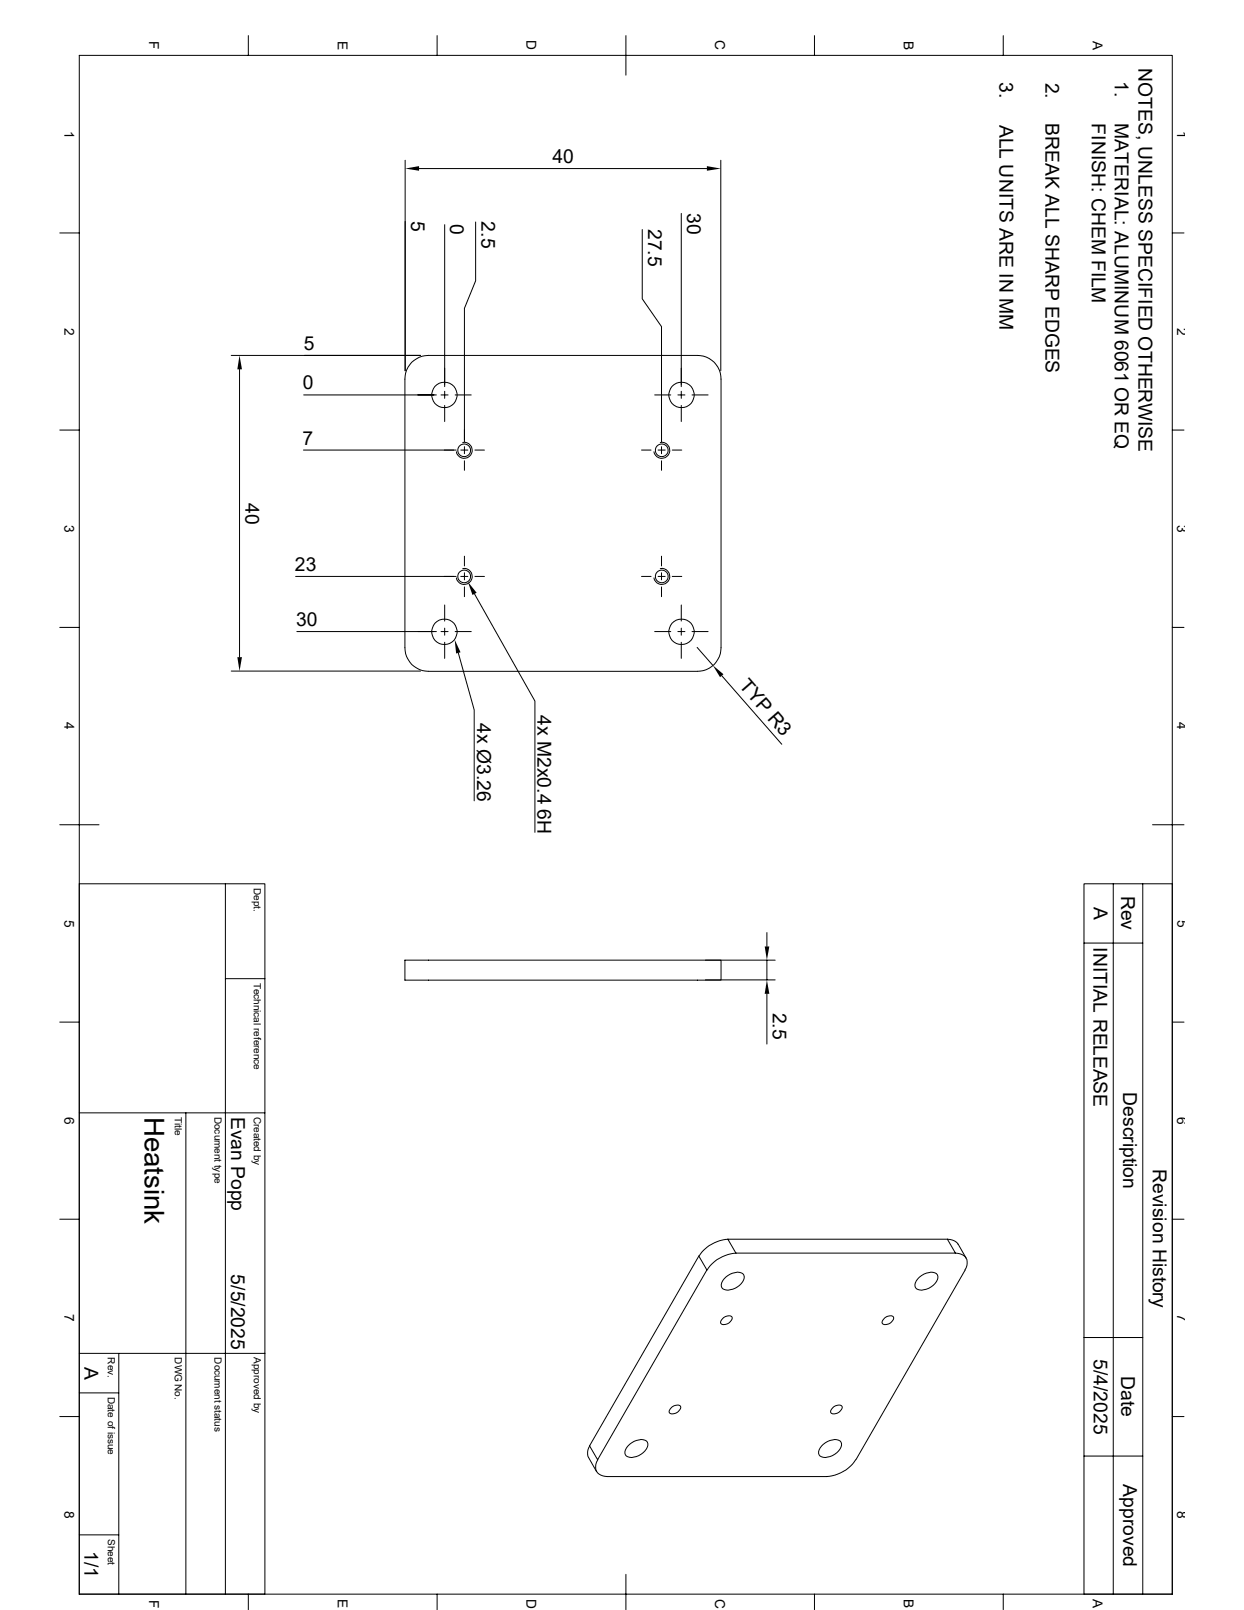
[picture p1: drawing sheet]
<svg xmlns="http://www.w3.org/2000/svg" width="216mm" height="279mm" viewBox="0 0 216 279" stroke-linecap="round" stroke-linejoin="round" font-family="sans-serif">
<g fill="none" stroke="#000" stroke-width=".17">
<path d="M13.8 9.6h189.7v267h-189.7zM43.1 6.2v3.4M75.9 6.2v3.4M108.6 6.2v6.8M141.4 6.2v3.4M174.1 6.2v3.4M70.3 27.8v36.5M72.7 29.3h50M77.2 39v28.1M82.5 38.5v10.2l-1.9 4.8v23.2M111.5 39.8v12.1l3.3 4.8v20M118.2 37v30.1"/>
<path d="M125.1 27.8v36.5M10.4 40.4h3.4M203.5 40.4h2M10.4 74.6h3.4M40.1 61.7h32.9M41.6 64.1v49.9M52.7 78.1h26.5M52.7 68.5h23M71.5 62.9l.4-.4a3.9 3.9 0 0 1 2.5-.8h46.6a4 4 0 0 1 4.1 4.1v46.6a4 4 0 0 1-4.1 4.1h-46.6a4 4 0 0 1-4.1-4.1v-46.6a4.1 4.1 0 0 1 1.2-2.9zM76.5 68.5h1.3M77.2 67.9v1.2M77.2 70.4v2.8"/>
<path d="M79 68.5h2.8M80 78.1h1.2M80.3 76.8a1.39 1.39 0 0 1 1.6 1.1 1.39 1.39 0 0 1-1.1 1.6 1.39 1.39 0 0 1-1.6-1.1M80.6 74.6v1.7M80.6 77.5v1.2M80.6 80v1.6M82.4 78.1h1.7M111.3 78.1h1.7M113.6 68.5h2.8M114.2 78.1h1.2M114.6 76.8a1.39 1.39 0 0 1 1.6 1.1 1.39 1.39 0 0 1-1.1 1.6 1.39 1.39 0 0 1-1.6-1.1M114.8 74.6v1.7"/>
<path d="M114.8 77.5v1.2M114.8 80v1.6M116.7 78.1h1.6M117.6 68.5h1.3M118.2 67.9v1.2M118.2 70.4v2.8M120.1 68.5h2.8M203.5 74.6h2M80.3 98.7a1.39 1.39 0 0 1 1.6 1.1 1.39 1.39 0 0 1-1.1 1.6 1.39 1.39 0 0 1-1.6-1.1M80.6 96.5v1.7M80.6 99.4v1.2M114.6 98.7a1.39 1.39 0 0 1 1.6 1.1 1.39 1.39 0 0 1-1.1 1.6 1.39 1.39 0 0 1-1.6-1.1"/>
<path d="M114.8 96.5v1.7M114.8 99.4v1.2M10.4 108.9h3.4M40.1 116.5h32.9M51.3 100h27.9M51.5 109.6h24.2M76.5 109.6h1.3M77.2 105v2.8M77.2 109v1.2M77.2 111.5v2.8M79 109.6h2.8M79.5 113.3l2.8 9.9v15.8"/>
<path d="M80 100h1.2M80.6 101.9v1.6M82.3 103l10.5 18.7v22.7M82.4 100h1.7M111.3 100h1.7M113.6 109.6h2.8M114.2 100h1.2M114.8 101.9v1.6M116.7 100h1.6M117.6 109.6h1.3M118.2 105v2.8M118.2 109v1.2"/>
<path d="M118.2 111.5v2.8M120.1 109.6h2.8M121 112.4l2.7 3M125.3 117.3l10.4 11.9M203.5 108.9h2M10.4 143.1h6.8M13.8 153.4h32.2v123.2M39.1 153.4v123.2M193.2 153.4v123.2M198.3 153.4v123.2M200 143.1h5.5M10.4 177.4h3.4"/>
<path d="M39.1 169.8h6.9M70.3 166.6h54.8v3.5h-54.8zM122.4 166.6h12.1M122.4 170.1h12.1M133.1 161.8v2.5M133.1 166.6v3.5M133.1 172.5v8.7M188.1 163.7h10.2M203.5 177.4h2M13.8 193.1h32.2M32.3 193.1v83.5M10.4 211.6h3.4"/>
<path d="M121.3 218l1.4 2.4-19 32.9-1.4-2.4zM126.4 215.1a6.6 6.6 0 0 0-5.1 2.9M127.8 217.5a6.6 6.6 0 0 0-5.1 2.9M164.4 215.1l.8 .1a1.69 1.69 0 0 1 1.1 .7M164.4 215.1l1.4 2.4M164.4 215.1h-38.1l1.4 2.4h38.1M165.8 217.5a1.76 1.76 0 0 1 2.1 1.8l-.4 1.1M166.3 215.9l1.4 2.5M203.5 211.6h2M13.8 234.9h32.2M20.6 234.9v41.7M125.4 228.9l.8-.5a.57 .57 0 0 1 .8 .2 .57 .57 0 0 1-.3 .8l-.8 .4a.57 .57 0 0 1-.8-.1 .57 .57 0 0 1 .3-.8z"/>
<path d="M125.7 221.9a2.83 2.83 0 0 1 3.2-.9 1.22 1.22 0 0 1-.2 1.8 2.83 2.83 0 0 1-3.3 .8 1.22 1.22 0 0 1 .3-1.7zM153.4 228.9l.8-.5a.57 .57 0 0 1 .9 .2 .57 .57 0 0 1-.3 .8l-.8 .4a.57 .57 0 0 1-.9-.1 .57 .57 0 0 1 .3-.8zM159.3 221.9a2.83 2.83 0 0 1 3.2-.9 1.22 1.22 0 0 1-.2 1.8 2.83 2.83 0 0 1-3.3 .8 1.22 1.22 0 0 1 .3-1.7zM167.5 220.4l-19 32.9M188.1 232.1h10.2M10.4 245.8h3.4M13.8 241.7h6.8M102.4 250.9a2.08 2.08 0 0 0-.2 2l1.3 2.5M103.8 253.3a1.78 1.78 0 0 0-.2 2.1 1.78 1.78 0 0 0 1.8 .8h38.1M109 251a2.83 2.83 0 0 1 3.2-.9 1.22 1.22 0 0 1-.3 1.7 2.83 2.83 0 0 1-3.2 .9 1.22 1.22 0 0 1 .3-1.7zM116.5 244.3l.8-.4a.57 .57 0 0 1 .8 .1 .57 .57 0 0 1-.3 .9l-.8 .4a.57 .57 0 0 1-.8-.1 .57 .57 0 0 1 .3-.9zM142.6 251a2.83 2.83 0 0 1 3.2-.9 1.22 1.22 0 0 1-.3 1.7 2.83 2.83 0 0 1-3.2 .9 1.22 1.22 0 0 1 .3-1.7z"/>
<path d="M144.5 244.3l.8-.4a.57 .57 0 0 1 .8 .1 .57 .57 0 0 1-.3 .9l-.8 .4a.57 .57 0 0 1-.8-.1 .57 .57 0 0 1 .3-.9zM148.5 253.3a6.6 6.6 0 0 1-5 2.9M188.1 252.7h10.2M203.5 245.8h2M13.8 266.4h6.8M43.1 276.6v2.8M75.9 276.6v2.8M108.6 273.2v6.2M141.4 276.6v2.8M174.1 276.6v2.8M188.1 276.6v-123.2h15.4v123.2"/>
<circle cx="77.1" cy="68.5" r="2.2"/>
<circle cx="80.6" cy="78.1" r="1.11"/>
<circle cx="114.9" cy="78.1" r="1.11"/>
<circle cx="118.3" cy="68.5" r="2.2"/>
<circle cx="77.1" cy="109.6" r="2.2"/>
<circle cx="80.6" cy="100" r="1.11"/>
<circle cx="114.9" cy="100" r="1.11"/>
<circle cx="118.3" cy="109.6" r="2.2"/>
</g>
<path d="M70.3 29.3l2.4-.5v.8zM122.7 28.8l2.4 .5-2.4 .3zM41.6 61.7l.4 2.4h-.8zM41.2 114h.8l-.4 2.5zM78.9 111l1 2.2-.7 .2zM81.2 101l1.5 1.9-.7 .4zM123.7 115.4l1.9 1.6-.6 .5zM132.7 164.3h.8l-.4 2.3zM133.1 170.1l.4 2.4h-.8z" fill="#000"/>
<text font-size="4.8" x="25.1" y="193.8" transform="rotate(90 25.1 193.8)">Heatsink</text>
<g font-size="3.3">
<text x="197.6" y="11.8" transform="rotate(90 197.6 11.8)">NOTES, UNLESS SPECIFIED OTHERWISE</text>
<text x="173.4" y="14.3" transform="rotate(90 173.4 14.3)">3.</text>
<text x="181.4" y="14.4" transform="rotate(90 181.4 14.4)">2.</text>
<text x="193.5" y="14.1" transform="rotate(90 193.5 14.1)">1.</text>
<text x="173.4" y="21.6" transform="rotate(90 173.4 21.6)">ALL UNITS ARE IN MM</text>
<text x="181.4" y="21.4" transform="rotate(90 181.4 21.4)">BREAK ALL SHARP EDGES</text>
<text x="189.5" y="21.4" transform="rotate(90 189.5 21.4)">FINISH: CHEM FILM</text>
<text x="193.5" y="21.4" transform="rotate(90 193.5 21.4)">MATERIAL: ALUMINUM 6061 OR EQ</text>
<text x="95.9" y="28.2">40</text>
<text x="71.3" y="38.3" transform="rotate(90 71.3 38.3)">5</text>
<text x="78.1" y="38.9" transform="rotate(90 78.1 38.9)">0</text>
<text x="83.6" y="38.4" transform="rotate(90 83.6 38.4)">2.5</text>
<text x="112.5" y="39.8" transform="rotate(90 112.5 39.8)">27.5</text>
<text x="119.3" y="36.9" transform="rotate(90 119.3 36.9)">30</text>
<text x="52.7" y="60.7">5</text>
<text x="52.6" y="67.5">0</text>
<text x="52.5" y="77.2">7</text>
<text x="42.6" y="87.3" transform="rotate(90 42.6 87.3)">40</text>
<text x="51.2" y="99">23</text>
<text x="51.4" y="108.6">30</text>
<text x="128.2" y="119.1" transform="rotate(49 128.2 119.1)">TYP R3</text>
<text x="82.8" y="125.5" transform="rotate(90 82.8 125.5)">4x Ø3.26</text>
<text x="93.3" y="124.1" transform="rotate(90 93.3 124.1)">4x M2x0.4 6H</text>
<text x="194.6" y="155.4" transform="rotate(90 194.6 155.4)">Rev</text>
<text x="189.9" y="157.4" transform="rotate(90 189.9 157.4)">A</text>
<text x="189.8" y="164.4" transform="rotate(90 189.8 164.4)">INITIAL RELEASE</text>
<text x="134.1" y="175.7" transform="rotate(90 134.1 175.7)">2.5</text>
<text x="194.9" y="189.5" transform="rotate(90 194.9 189.5)">Description</text>
<text x="40.1" y="193.8" transform="rotate(90 40.1 193.8)">Evan Popp</text>
<text x="200.1" y="202.8" transform="rotate(90 200.1 202.8)">Revision History</text>
<text x="40.1" y="221.1" transform="rotate(90 40.1 221.1)">5/5/2025</text>
<text x="14.7" y="237.2" transform="rotate(90 14.7 237.2)">A</text>
<text x="189.8" y="235.9" transform="rotate(90 189.8 235.9)">5/4/2025</text>
<text x="194.6" y="238.8" transform="rotate(90 194.6 238.8)">Date</text>
<text x="194.9" y="257.6" transform="rotate(90 194.9 257.6)">Approved</text>
<text x="14.7" y="269.2" transform="rotate(90 14.7 269.2)">1/1</text>
</g>
<g font-size="2.4">
<text x="25.9" y="7.2" transform="rotate(90 25.9 7.2)">F</text>
<text x="58.6" y="7.1" transform="rotate(90 58.6 7.1)">E</text>
<text x="91.4" y="7" transform="rotate(90 91.4 7)">D</text>
<text x="124.1" y="7" transform="rotate(90 124.1 7)">C</text>
<text x="156.9" y="7.1" transform="rotate(90 156.9 7.1)">B</text>
<text x="189.7" y="7.1" transform="rotate(90 189.7 7.1)">A</text>
<text x="11.2" y="22.6" transform="rotate(90 11.2 22.6)">1</text>
<text x="204.3" y="22.6" transform="rotate(90 204.3 22.6)">1</text>
<text x="11.2" y="56.9" transform="rotate(90 11.2 56.9)">2</text>
<text x="204.3" y="56.9" transform="rotate(90 204.3 56.9)">2</text>
<text x="11.2" y="91.1" transform="rotate(90 11.2 91.1)">3</text>
<text x="204.3" y="91.1" transform="rotate(90 204.3 91.1)">3</text>
<text x="11.2" y="125.3" transform="rotate(90 11.2 125.3)">4</text>
<text x="204.3" y="125.4" transform="rotate(90 204.3 125.4)">4</text>
<text x="11.2" y="159.6" transform="rotate(90 11.2 159.6)">5</text>
<text x="204.3" y="159.6" transform="rotate(90 204.3 159.6)">5</text>
<text x="11.2" y="193.8" transform="rotate(90 11.2 193.8)">6</text>
<text x="204.3" y="193.8" transform="rotate(90 204.3 193.8)">6</text>
<text x="11.2" y="228" transform="rotate(90 11.2 228)">7</text>
<text x="204.3" y="228.1" transform="rotate(90 204.3 228.1)">7</text>
<text x="11.2" y="262.3" transform="rotate(90 11.2 262.3)">8</text>
<text x="204.3" y="262.3" transform="rotate(90 204.3 262.3)">8</text>
<text x="25.9" y="277.6" transform="rotate(90 25.9 277.6)">F</text>
<text x="58.6" y="277.5" transform="rotate(90 58.6 277.5)">E</text>
<text x="91.4" y="277.5" transform="rotate(90 91.4 277.5)">D</text>
<text x="124.1" y="277.5" transform="rotate(90 124.1 277.5)">C</text>
<text x="156.9" y="277.5" transform="rotate(90 156.9 277.5)">B</text>
<text x="189.7" y="277.5" transform="rotate(90 189.7 277.5)">A</text>
</g>
<g font-size="1.7">
<text x="44" y="154.1" transform="rotate(90 44 154.1)">Dept.</text>
<text x="44" y="170.5" transform="rotate(90 44 170.5)">Technical reference</text>
<text x="30.4" y="193.8" transform="rotate(90 30.4 193.8)">Title</text>
<text x="37.2" y="193.8" transform="rotate(90 37.2 193.8)">Document type</text>
<text x="44" y="193.8" transform="rotate(90 44 193.8)">Created by</text>
<text x="18.7" y="235.5" transform="rotate(90 18.7 235.5)">Rev.</text>
<text x="30.4" y="235.5" transform="rotate(90 30.4 235.5)">DWG No.</text>
<text x="37.2" y="235.5" transform="rotate(90 37.2 235.5)">Document status</text>
<text x="44" y="235.5" transform="rotate(90 44 235.5)">Approved by</text>
<text x="18.7" y="242.4" transform="rotate(90 18.7 242.4)">Date of issue</text>
<text x="18.7" y="267" transform="rotate(90 18.7 267)">Sheet</text>
</g>
</svg>
